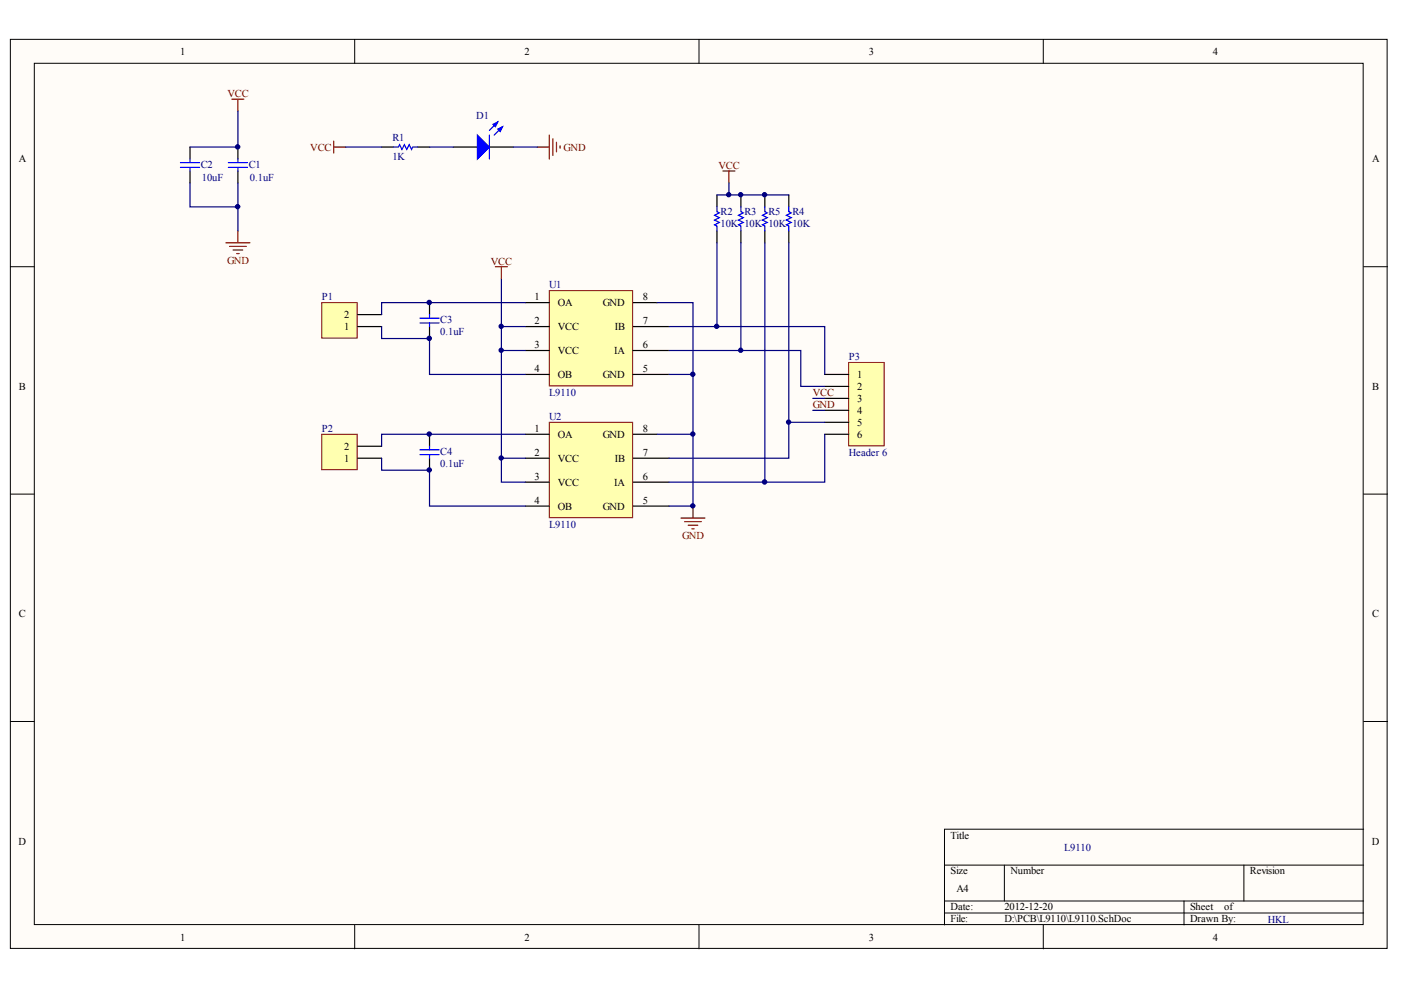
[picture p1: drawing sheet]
<svg xmlns="http://www.w3.org/2000/svg" width="297mm" height="210mm" viewBox="0 0 297 210" stroke-linecap="round" stroke-linejoin="round" font-family="sans-serif">
<g fill="#fffcf8" stroke="#000" stroke-width=".21">
<path d="M2.2 8.3h291.9v192.8h-291.9z"/>
<path d="M7.3 13.4h281.7v182.6h-281.7z"/>
</g>
<g fill="none" stroke="#000" stroke-width=".21">
<path d="M75.2 8.3v5.1M148.2 8.3v5.1M221.2 8.3v5.1M2.2 56.6h5.1M289.1 56.6h5.1M2.2 104.8h5.1M289.1 104.8h5.1M2.2 153h5.1M289.1 153h5.1M289.1 175.8h-88.8v20.3M75.2 196.1v5.1M148.2 196.1v5.1"/>
<path d="M200.3 183.4h88.8M200.3 191h88.8M200.3 193.6h88.8M212.9 183.4v7.6M221.2 196.1v5.1M251 191v5.1M263.7 183.4v7.6"/>
</g>
<path d="M116.5 61.6h17.6v20.2h-17.6z" fill="#ffffb0" stroke="#800000" stroke-width=".21"/>
<path d="M111.4 74.3h5.1M111.4 79.4h5.1M111.4 64.2h5.1M111.4 69.2h5.1M134.2 74.3h7.7M134.2 79.4h7.7M134.2 64.2h5.1M134.2 69.2h7.7" fill="none" stroke="#000" stroke-width=".25"/>
<path d="M116.5 89.5h17.6v20.3h-17.6z" fill="#ffffb0" stroke="#800000" stroke-width=".21"/>
<g fill="none" stroke="#000" stroke-width=".25">
<path d="M80.9 31.2h2.5M88.5 31.2h2.6M96.1 31.2h5.1M103.8 31.2h5M91.1 64.2v2.5M91.1 69.2v2.6M111.4 92.1h5.1M111.4 97.2h5.1M134.2 92.1h5.1M134.2 97.2h7.7M111.4 102.2h5.1M111.4 107.3h5.1"/>
<path d="M134.2 102.2h7.7M134.2 107.3h7.7"/>
</g>
<path d="M83.4 31.2h1.1l.2-.5 .5 1 .5-1 .5 1 .6-1 .5 1 .2-.5h1M103.8 28.6v5.1M105.5 25.9l-1.7 1.7M106.6 26.9l-1.8 1.7M89 68.5h4.1M89 67.5h4.1M91.1 66.7v.8M91.1 68.5v.7" fill="none" stroke="#00f" stroke-width=".25"/>
<g fill="#00f" stroke="#00f" stroke-width=".25">
<path d="M101.2 28.6l2.6 2.6-2.6 2.5z"/>
<path d="M105.5 27.4l1.1-.5-.6 1z"/>
<path d="M104.5 26.4l1-.5-.5 1z"/>
</g>
<path d="M68.2 64.2h7.5v7.5h-7.5z" fill="#ffffb0" stroke="#800000" stroke-width=".21"/>
<path d="M75.8 69.2h5.1M75.8 66.7h5.1" fill="none" stroke="#000" stroke-width=".25"/>
<path d="M68.2 92.1h7.5v7.5h-7.5z" fill="#ffffb0" stroke="#800000" stroke-width=".21"/>
<path d="M75.8 97.2h5.1M75.8 94.6h5.1" fill="none" stroke="#000" stroke-width=".25"/>
<path d="M179.9 76.9h7.6v17.6h-7.6z" fill="#ffffb0" stroke="#800000" stroke-width=".21"/>
<g fill="none" stroke="#000" stroke-width=".25">
<path d="M40.3 31.2v2.5M40.3 36.3v2.5M50.4 31.2v2.5M50.4 36.3v2.5M152 41.3v2.6M152 48.9v2.6M157.1 41.3v2.6M157.1 48.9v2.6M162.2 41.3v2.6M162.2 48.9v2.6M167.2 41.3v2.6M167.2 48.9v2.6"/>
<path d="M174.9 79.4h5M91.1 92.1v2.5M91.1 97.2v2.5M174.9 81.9h5M174.9 84.5h5M174.9 87h5M174.9 89.5h5M174.9 92.1h5"/>
</g>
<g fill="none" stroke="#00f" stroke-width=".25">
<path d="M38.3 34.5h4M38.3 35.5h4M40.3 33.7v.8M40.3 35.5v.8M48.4 34.5h4.1M48.4 35.5h4.1M50.4 33.7v.8M50.4 35.5v.8M152 43.9v1l.5 .2-1 .5 1 .6-1 .5 1 .5-1 .5 .5 .2v1M157.1 43.9v1l.5 .2-1 .5 1 .6-1 .5 1 .5-1 .5 .5 .2v1M162.2 43.9v1l.5 .2-1 .5 1 .6-1 .5 1 .5-1 .5 .5 .2v1M167.2 43.9v1l.5 .2-1 .5 1 .6-1 .5 1 .5-1 .5 .5 .2v1"/>
<path d="M89 96.4h4.1M89 95.4h4.1M91.1 94.6v.8M91.1 96.4v.8"/>
</g>
<g fill="none" stroke="#000080" stroke-width=".25">
<path d="M40.3 38.8v5.1h10.1M50.4 23.6v7.6h-10.1M50.4 38.8v10.1M73.3 31.2h7.6M91.1 31.2h5M108.8 31.2h5.1M154.5 38.8v2.5M106.3 59.1v10.1h5.1M152 41.3h15.2M152 51.5v17.7M157.1 51.5v22.8M162.2 51.5v50.7"/>
<path d="M167.2 51.5v38M80.9 69.2v2.6h10.2v7.6h20.3M106.3 69.2v5.1M111.4 64.2h-30.5v2.5M111.4 74.3h-5.1v27.9h5.1M139.3 64.2h7.6v15.2M141.9 69.2h33v10.2M141.9 74.3h27.9v7.6h5.1M141.9 79.4h5v12.7M80.9 97.2v2.5h10.2v7.6h20.3M106.3 97.2h5.1M111.4 92.1h-30.5v2.5"/>
<path d="M139.3 92.1h7.6v15.2h-5M172.3 84.5h2.6M172.3 87h2.6M174.9 92.1v10.1h-33M174.9 89.5h-7.7v7.7h-25.3"/>
</g>
<g fill="none" stroke="#800000" stroke-width=".25">
<path d="M49.2 21h2.5M50.4 21v2.6M70.8 31.2h2.5M70.8 29.9v2.5M113.9 31.2h2.6M116.5 28.6v5.1M117.2 29.4v3.6M118 30.2v2M118.7 30.9v.5M153.3 36.3h2.5M154.5 36.3v2.5M47.9 51.5h5.1"/>
<path d="M48.7 52.2h3.5M49.4 53h2.1M50.2 53.8h.5M50.4 48.9v2.6M105 56.6h2.6M106.3 56.6v2.5M144.4 109.8h5.1M145.2 110.6h3.5M145.9 111.4h2M146.7 112.1h.5M146.9 107.3v2.5"/>
</g>
<g fill="#000080" stroke="#000080" stroke-width=".21">
<circle cx="50.4" cy="43.8" r=".46"/>
<circle cx="50.4" cy="31.1" r=".47"/>
<circle cx="91" cy="99.6" r=".46"/>
<circle cx="91" cy="92" r=".46"/>
<circle cx="91" cy="71.7" r=".47"/>
<circle cx="91" cy="64.1" r=".47"/>
<circle cx="106.3" cy="97.1" r=".46"/>
<circle cx="106.3" cy="74.3" r=".46"/>
<circle cx="106.3" cy="69.2" r=".46"/>
<circle cx="146.9" cy="107.3" r=".46"/>
<circle cx="146.9" cy="92" r=".46"/>
<circle cx="146.9" cy="79.4" r=".46"/>
<circle cx="151.9" cy="69.2" r=".46"/>
<circle cx="154.5" cy="41.3" r=".46"/>
<circle cx="157" cy="74.3" r=".46"/>
<circle cx="157" cy="41.3" r=".46"/>
<circle cx="162.1" cy="102.2" r=".47"/>
<circle cx="162.1" cy="41.3" r=".46"/>
<circle cx="167.2" cy="89.5" r=".46"/>
</g>
<g font-size="2.2">
<text x="38.2" y="11.7">1</text>
<text x="111.2" y="11.7">2</text>
<text x="184.2" y="11.7">3</text>
<text x="257.2" y="11.7">4</text>
<text x="4" y="34.4">A</text>
<text x="290.9" y="34.4">A</text>
<text x="113.3" y="63.7">1</text>
<text x="118.2" y="65">OA</text>
<text x="127.8" y="65">GND</text>
<text x="136.3" y="63.7">8</text>
<text x="73" y="70">1</text>
<text x="73" y="67.5">2</text>
<text x="113.3" y="68.8">2</text>
<text x="118.2" y="70">VCC</text>
<text x="130.3" y="70">IB</text>
<text x="136.3" y="68.8">7</text>
<text x="113.3" y="73.8">3</text>
<text x="118.2" y="75.1">VCC</text>
<text x="130.2" y="75.1">IA</text>
<text x="136.3" y="73.8">6</text>
<text x="4" y="82.6">B</text>
<text x="113.3" y="78.9">4</text>
<text x="118.2" y="80.2">OB</text>
<text x="127.8" y="80.2">GND</text>
<text x="136.3" y="78.9">5</text>
<text x="181.7" y="80.2">1</text>
<text x="181.7" y="82.7">2</text>
<text x="290.9" y="82.6">B</text>
<text x="181.7" y="85.3">3</text>
<text x="181.7" y="87.8">4</text>
<text x="73" y="95.4">2</text>
<text x="113.3" y="91.6">1</text>
<text x="118.2" y="92.9">OA</text>
<text x="127.8" y="92.9">GND</text>
<text x="136.3" y="91.6">8</text>
<text x="181.7" y="90.3">5</text>
<text x="181.7" y="92.9">6</text>
<text x="73" y="97.9">1</text>
<text x="113.3" y="101.8">3</text>
<text x="113.3" y="96.7">2</text>
<text x="118.2" y="97.9">VCC</text>
<text x="130.3" y="97.9">IB</text>
<text x="136.3" y="96.7">7</text>
<text x="136.3" y="101.8">6</text>
<text x="113.3" y="106.8">4</text>
<text x="118.2" y="103">VCC</text>
<text x="130.2" y="103">IA</text>
<text x="136.3" y="106.8">5</text>
<text x="118.2" y="108.1">OB</text>
<text x="127.8" y="108.1">GND</text>
<text x="4" y="130.9">C</text>
<text x="290.9" y="130.9">C</text>
<text x="3.9" y="179.1">D</text>
<text x="201.5" y="177.8">Title</text>
<text x="290.9" y="179.1">D</text>
<text x="201.5" y="185.4">Size</text>
<text x="214.2" y="185.4">Number</text>
<text x="265" y="185.4">Revision</text>
<text x="202.8" y="189.2">A4</text>
<text x="201.5" y="193">Date:</text>
<text x="201.5" y="195.6">File:</text>
<text x="212.9" y="193">2012-12-20</text>
<text x="212.9" y="195.6">D:\PCB\L9110\L9110.SchDoc</text>
<text x="252.3" y="193">Sheet</text>
<text x="252.3" y="195.6">Drawn By:</text>
<text x="259.6" y="193">of</text>
<text x="38.2" y="199.4">1</text>
<text x="111.2" y="199.4">2</text>
<text x="184.2" y="199.4">3</text>
<text x="257.2" y="199.4">4</text>
</g>
<g font-size="2.2" fill="#800000">
<text x="48.2" y="20.6">VCC</text>
<text x="65.8" y="32">VCC</text>
<text x="119.5" y="32">GND</text>
<text x="152.3" y="35.8">VCC</text>
<text x="48.1" y="56">GND</text>
<text x="104.1" y="56.1">VCC</text>
<text x="172.3" y="84">VCC</text>
<text x="172.3" y="86.5">GND</text>
<text x="144.6" y="114.4">GND</text>
</g>
<g font-size="2.2" fill="#000080">
<text x="83.2" y="29.9">R1</text>
<text x="101" y="25.1">D1</text>
<text x="42.6" y="35.5">C2</text>
<text x="52.7" y="35.5">C1</text>
<text x="83.2" y="34">1K</text>
<text x="42.8" y="38.3">10uF</text>
<text x="53" y="38.3">0.1uF</text>
<text x="152.8" y="45.7">R2</text>
<text x="157.8" y="45.7">R3</text>
<text x="162.9" y="45.7">R5</text>
<text x="168" y="45.7">R4</text>
<text x="152.8" y="48.2">10K 10K 10K 10K</text>
<text x="68.2" y="63.7">P1</text>
<text x="116.5" y="61.2">U1</text>
<text x="93.4" y="71.1">0.1uF</text>
<text x="93.4" y="68.5">C3</text>
<text x="179.9" y="76.4">P3</text>
<text x="116.5" y="84">L9110</text>
<text x="116.5" y="89.1">U2</text>
<text x="68.2" y="91.6">P2</text>
<text x="93.4" y="99">0.1uF</text>
<text x="93.4" y="96.4">C4</text>
<text x="179.9" y="96.7">Header 6</text>
<text x="116.5" y="111.9">L9110</text>
<text x="225.6" y="180.4">L9110</text>
<text x="268.8" y="195.6">HKL</text>
</g>
</svg>
